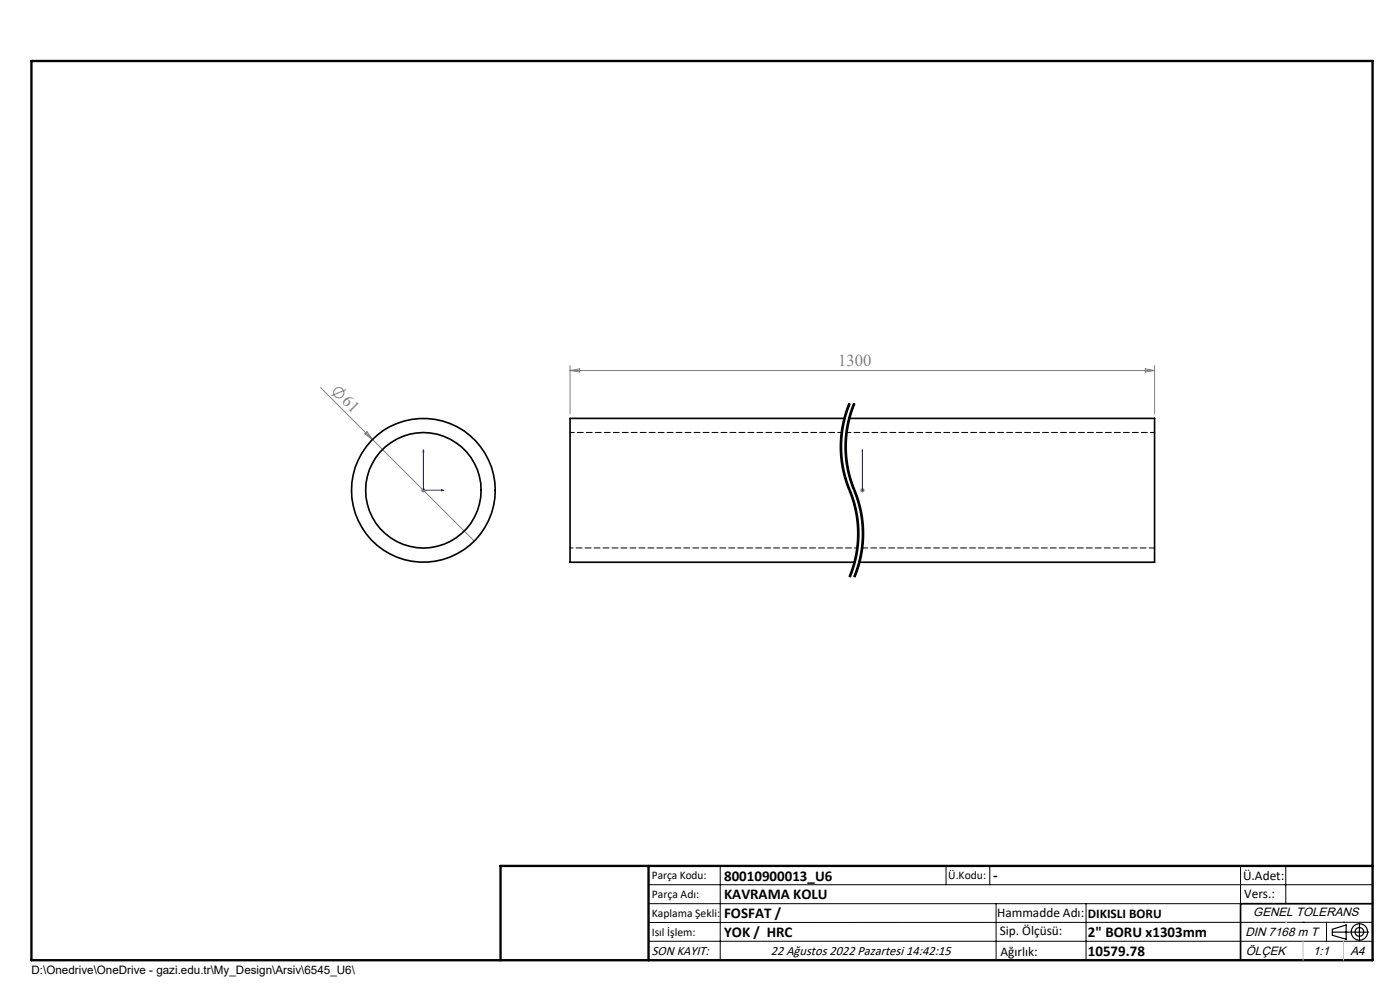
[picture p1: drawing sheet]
<svg xmlns="http://www.w3.org/2000/svg" width="297mm" height="210mm" viewBox="0 0 297 210" stroke-linecap="round" stroke-linejoin="round" font-family="sans-serif">
<g fill="none" stroke="#808080" stroke-width=".21">
<path d="M120.9 77.6v10.2M120.9 78.6h124M120.9 78.6l2-.4v.7zM243 78.2l1.9 .4-1.9 .3zM244.9 77.6v10.2M68 82.2l11 11M73.4 82.6l-3.1 1.4M77.4 92l.5-.4 1.1 1.6zM79 93.2l21.6 21.6M89.3 104h1M89.8 103.5v1M90.2 103.6l-.7 .7"/>
<path d="M182.5 104h.9M182.6 103.6l.7 .7M183 103.5v1M183.3 103.6l-.7 .7"/>
<circle cx="71.9" cy="83.3" r="1.09"/>
</g>
<path d="M180.2 85.6a24 24 0 0 0 0 18.4M181.2 85.6a24 24 0 0 0 0 18.4M180.2 104a24 24 0 0 1 0 18.4M181.2 104a24 24 0 0 1 0 18.4" fill="none" stroke="#000" stroke-width=".21" stroke-dasharray="6.3 1.3 1.3 1.3" stroke-dashoffset="3.9" stroke-linecap="butt"/>
<g fill="none" stroke="#000" stroke-width=".21">
<path d="M178.6 95.1l.4 4.2 .5 2 .8 2.3M179.6 95.1a27.7 27.7 0 0 0 2.5 10.8l.2 .7M180.1 85.5a24.1 24.1 0 0 0-.8 16.6M180.2 85.6a24.4 24.4 0 0 0 .5 19.7 24 24 0 0 1-.5 17.1M180.4 85.6l-.7 2-.7 2.7-.3 2-.1 2.8M181.1 85.5a24.1 24.1 0 0 0-.8 16.6M181.2 85.6a24.4 24.4 0 0 0 .5 19.7 23.9 23.9 0 0 1-.5 17.1M181.4 85.6l-.7 2-.7 2.7-.3 2-.1 2.8M179.3 102.1l1.5 3.9 .8 3.4M180.3 103.6l.1 .3zM180.3 102.1l1.3 3.3M180.4 103.9l.9 2.7"/>
<path d="M181.3 106.6l.6 2.7M181.6 105.3l1 4.1M181.6 109.4l.1 .7M181.7 110.1l.1 .7M181.8 110.8a23.8 23.8 0 0 1-1.7 11.5M181.9 109.3a24.1 24.1 0 0 1-1 11.9M182.3 106.6l.4 1.3M182.6 109.4l.1 .7M182.7 118.4l-.8 2.8M182.7 107.9l.2 1.4M182.7 110.1l.1 .7M182.8 110.8a23.8 23.8 0 0 1-1.2 10.2"/>
<path d="M182.9 109.3l.2 1.4a24.1 24.1 0 0 1-.4 7.7M180.9 121.2l-.5 1.3M181.6 121l-.5 1.3M181.9 121.2l-.5 1.3M137.6 187.7h153.6M137.6 191.7h153.6M137.6 199.7h153.6M152.8 183.7v20M200.7 183.7v4M210 183.7v4M211.3 191.7v12M230.4 191.7v12"/>
<path d="M263.2 183.7v20M272.8 183.7v8M276.4 195.6h.1M281.4 195.6v4.1M285 195.6h.1M291.2 195.6l-153.6 .1"/>
</g>
<g fill="none" stroke="#000" stroke-width=".25">
<path d="M282.6 197.7h7.8M282.6 197.1l3-.9v3l-3-.8zM288.4 195.8v3.8M106.2 203.7h185"/>
<circle cx="288.4" cy="197.7" r="1.74"/>
<circle cx="288.4" cy="197.7" r=".93"/>
</g>
<path d="M89.8 95.4l.1 .4h-.2zM89.8 95.4v8.6h4.3M183 95.4v.4v-.4M183 95.4v8.6M93.7 103.9l.4 .1-.4 .1zM183 103.9v.2zM183 104h.1" fill="none" stroke="#00f" stroke-width=".21"/>
<path d="M291.2 191.7h-28v12" fill="none" stroke="#000" stroke-width=".35"/>
<path d="M6.7 12.9h284.5v190.8h-284.5zM137.6 183.7v20M291.2 183.7h-185v20" fill="none" stroke="#000" stroke-width=".5"/>
<path d="M276.4 199.7v4M285 199.7v4" fill="none" stroke="#c0c0c0" stroke-width=".21"/>
<path d="M272.8 195.6h.1" fill="none" stroke="#c0c0c0" stroke-width=".25"/>
<g fill="#00f">
<path d="M93.7 103.9l.4 .1-.4 .1zM89.8 95.4l.1 .4h-.2z"/>
<path d="M183 103.9v.2zM183 95.4v.4z"/>
</g>
<g fill="none" stroke="#000" stroke-width=".35">
<path d="M179.1 88.8h-58.2v30.5h60.4M180.2 88.8h64.7v30.5h-62.6"/>
<circle cx="89.8" cy="104" r="15.3"/>
<circle cx="89.8" cy="104" r="12.2"/>
</g>
<path d="M182.9 116.2h62.1" fill="none" stroke="#000" stroke-width=".21" stroke-dasharray="1.3 .6" stroke-dashoffset=".1"/>
<path d="M245 91.7h-65.4" fill="none" stroke="#000" stroke-width=".21" stroke-dasharray="1.3 .6" stroke-dashoffset=".3"/>
<path d="M121 116.2h60.9" fill="none" stroke="#000" stroke-width=".21" stroke-dasharray="1.3 .6" stroke-dashoffset=".7"/>
<path d="M178.6 91.7h-57.6" fill="none" stroke="#000" stroke-width=".21" stroke-dasharray="1.3 .6" stroke-dashoffset=".4"/>
<g font-size="3.5" fill="#808080">
<text x="177.8" y="77.7">1300</text>
<text x="72.4" y="85.3" transform="rotate(45 72.4 85.3)">61</text>
</g>
<g font-size="3.2">
<text x="153.6" y="186.8">80010900013_U6</text>
<text x="153.6" y="190.8">KAVRAMA KOLU</text>
<text x="210.7" y="186.6">-</text>
<text x="153.6" y="194.8">FOSFAT /</text>
<text x="153.6" y="198.8">YOK / HRC</text>
<text x="230.8" y="198.7">2&quot; BORU x1303mm</text>
<text x="230.8" y="202.8">10579.78</text>
</g>
<g font-size="2.8">
<text x="263.7" y="186.7">Ü.Adet:</text>
<text x="263.9" y="190.5">Vers.:</text>
<text x="211.5" y="194.5">Hammadde Adı:</text>
<text x="230.8" y="194.7">DIKISLI BORU</text>
<text x="138.3" y="202.6">SON KAYIT:</text>
<text x="163.6" y="202.6">22 Ağustos 2022 Pazartesi 14:42:15</text>
<text x="212.1" y="198.4">Sip. Ölçüsü:</text>
<text x="212.2" y="202.7">Ağırlık:</text>
</g>
<g font-size="2.6">
<text x="265.9" y="194.4">GENEL TOLERANS</text>
<text x="264.2" y="198.5">DIN 7168 m T</text>
<text x="264.3" y="202.6">ÖLÇEK</text>
<text x="278.5" y="202.6">1:1</text>
<text x="286.5" y="202.6">A4</text>
</g>
<g font-size="2.5">
<text x="138.3" y="186.4">Parça Kodu:</text>
<text x="138.3" y="190.5">Parça Adı:</text>
<text x="201.2" y="186.5">Ü.Kodu:</text>
<text x="138.3" y="194.5">Kaplama Şekli:</text>
<text x="138.3" y="198.6">Isıl İşlem:</text>
<text x="6.7" y="206.7">D:\Onedrive\OneDrive - gazi.edu.tr\My_Design\Arsiv\6545_U6\</text>
</g>
</svg>
